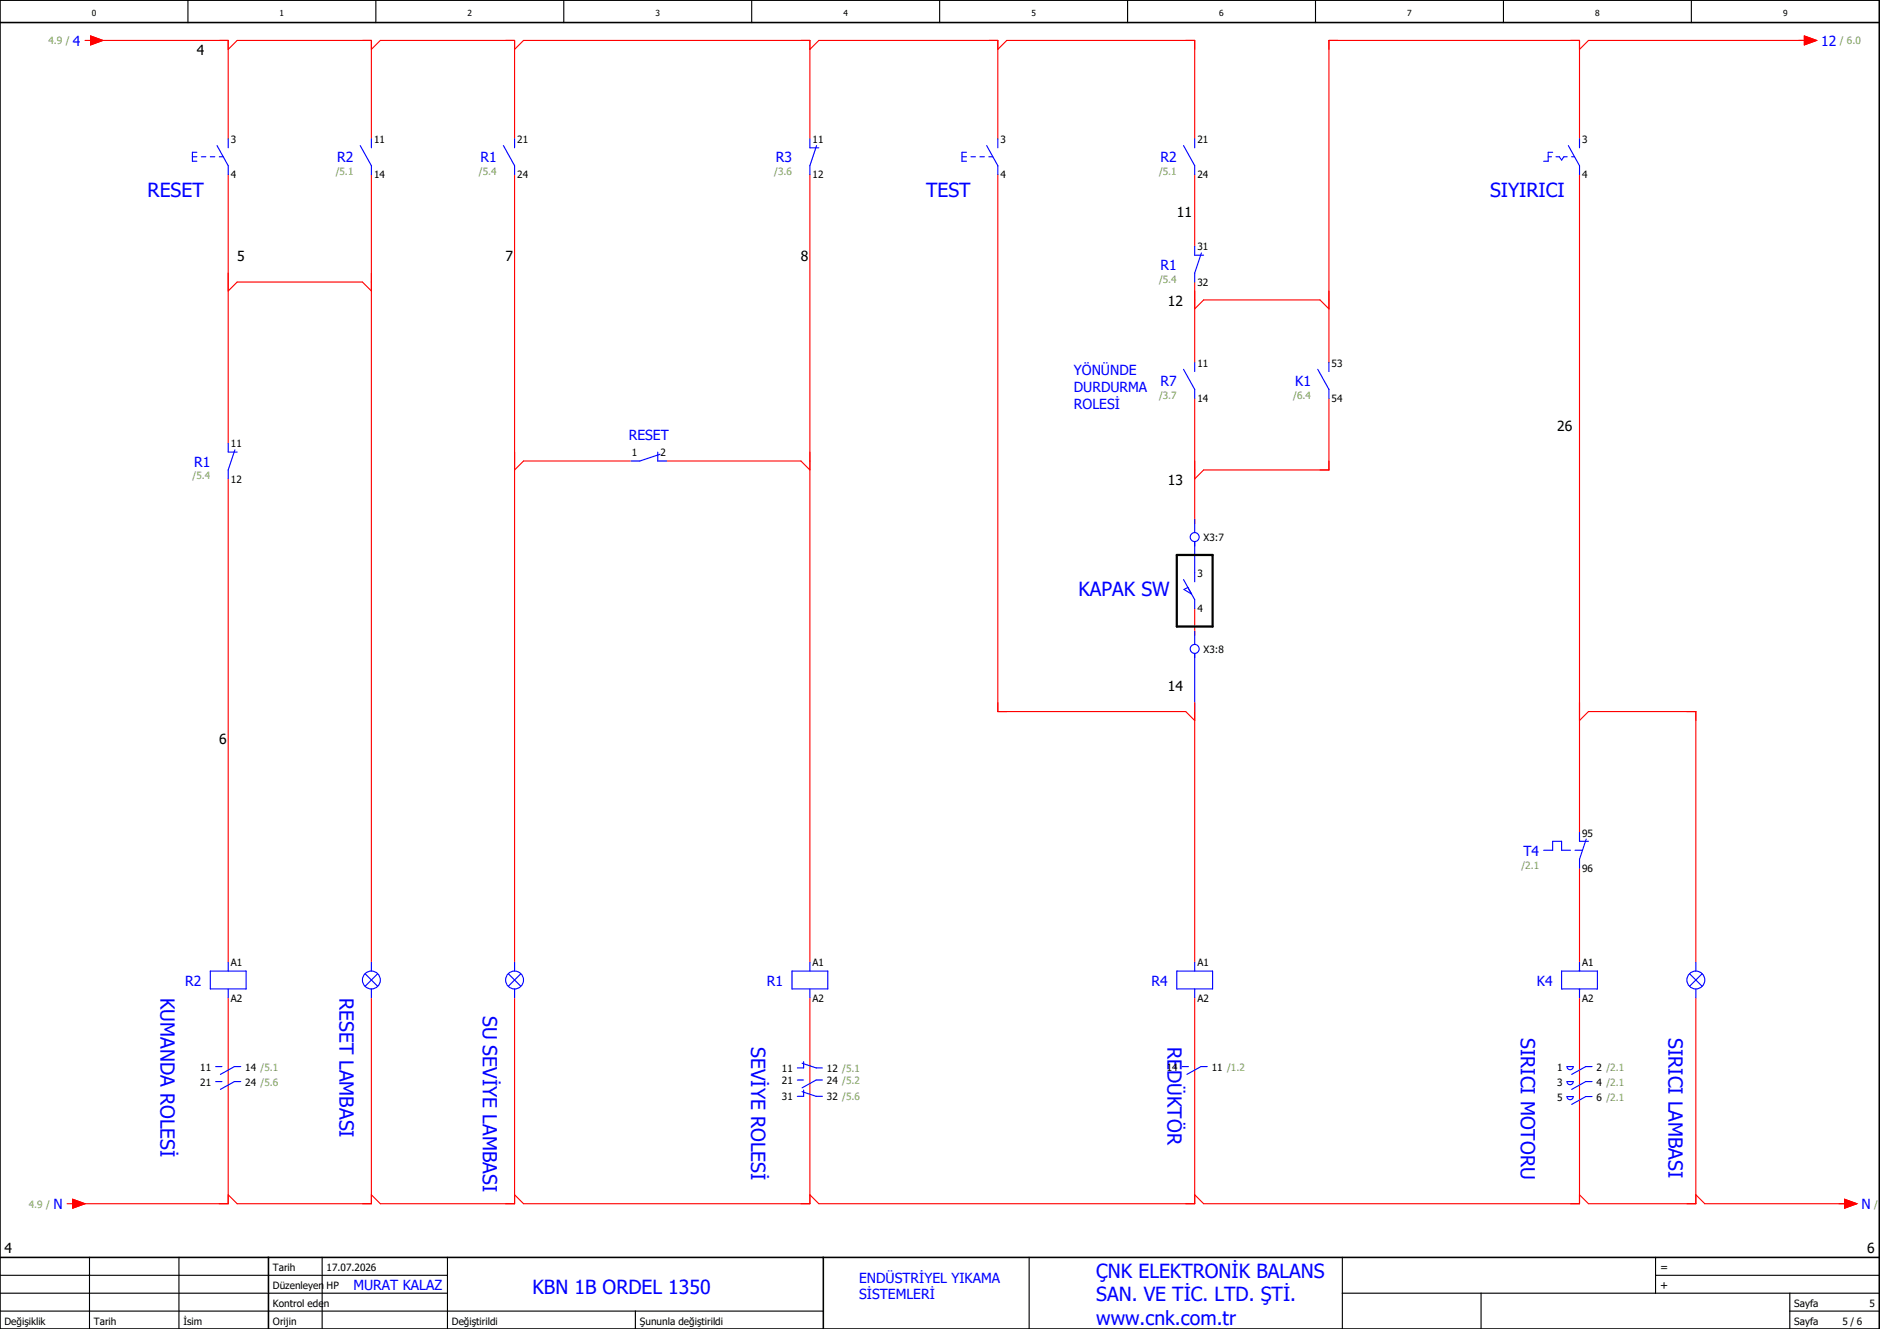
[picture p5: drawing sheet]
<svg xmlns="http://www.w3.org/2000/svg" width="420mm" height="297mm" viewBox="0 0 420 297" stroke-linecap="round" stroke-linejoin="round" font-family="sans-serif">
<g fill="none" stroke="#000" stroke-width=".25">
<path d="M42 0v5M84 0v5M126 0v5M168 0v5M210 0v5M252 0v5M294 0v5M336 0v5M378 0v5M0 293h184M0 289h100M0 285h100"/>
<path d="M20 281v16M40 281v16M72 281v16M100 281v16M142 293v4M230 281v16M300 289h120M300 281v16M331 289v8M370 285h50M370 281v8M400 293h20"/>
<path d="M400 289v8"/>
</g>
<path d="M0 5h420M0 0h420v297h-420zM0 281h420M60 281v16M184 281v16" fill="none" stroke="#000" stroke-width=".35"/>
<g fill="none" stroke="#f00" stroke-width=".25">
<path d="M19 9h1.3M20.3 8l2.7 1-2.7 1zM21 9h30v22M51 11l2-2h30v22M83 11l2-2h30v22M115 11l2-2h64v22M181 11l2-2h40v22M223 11l2-2h42v22M403.2 8l2.8 1-2.8 1zM404 9h-49l-2 2M51 39v60M83 39v176"/>
<path d="M115 39v176M181 39v176M223 39v120h42l2 2M267 39v16M353 31v-22h-56v72M353 39v147M51 65l2-2h28l2 2M267 63v18M267 69l2-2h26l2 2M267 89v28M297 89v16h-28l-2 2M51 107v108"/>
<path d="M141 103h-24l-2 2M149 103h30l2 2M267 136v6M267 157v58M353 161l2-2h24v56M353 194v21M51 223v46h-34M83 223v46h-30l-2-2M115 223v46h-30l-2-2M181 223v46h-64l-2-2M267 223v46h-84l-2-2M353 223v46h-84l-2-2"/>
<path d="M379 223v46h-24l-2-2M15 269h1.3M16.3 268l2.7 1-2.7 1zM379 267l2 2h32M412.2 268l2.8 1-2.8 1z"/>
</g>
<g fill="none" stroke="#00f" stroke-width=".25">
<path d="M43 35h1M44 34h-1v2h1M45 35h1M47 35h1M48.5 32.5l2.5 4.5v2M49 35h.9M51 31v2M80.5 32.5l2.5 4.5v2M83 31v2M112.5 32.5l2.5 4.5v2M115 31v2M181 31v2h2"/>
<path d="M182.5 32.5l-1.5 4.5v2M215 35h1M216 34h-1v2h1M217 35h1M219 35h1M220.5 32.5l2.5 4.5v2M221 35h.9M223 31v2M264.5 32.5l2.5 4.5v2M267 31v2M346 35h.7M347 34h-1v2h-1"/>
<path d="M347.7 35h.8l.5 .8 .5-.8h.8M350.5 32.5l2.5 4.5v2M351.2 35h.7M353 31v2M267 55v2h2M268.5 56.5l-1.5 4.5v2M51 99v2h2M264.5 82.5l2.5 4.5v2M267 81v2M294.5 82.5l2.5 4.5v2M297 81v2M52.5 100.5l-1.5 4.5v2"/>
<path d="M147 101v2h2M147.5 101.5l-4.5 1.5h-2M267 116v3M264.5 129.5l2.5 4.5v2M265.5 131.3l-.9 .5 1.7 1M267 121v9M267 141v3M267 146v13M345 190h2v-2h2v2h2M352 190h1.6M353 186v2h2M354.5 187.5l-1.5 4.5v2"/>
<path d="M47 217h8v4h-8zM51 215v2M81.6 217.6l2.8 2.8M83 215v2M84.4 217.6l-2.8 2.8M113.6 217.6l2.8 2.8M115 215v2M116.4 217.6l-2.8 2.8M177 217h8v4h-8zM181 215v2M263 217h8v4h-8zM267 215v2"/>
<path d="M349 217h8v4h-8zM353 215v2M377.6 217.6l2.8 2.8M379 215v2M380.4 217.6l-2.8 2.8M48.2 238.4h1.4M51 221v2M53.8 238.4h-1.4l-3.1 1.7M83 221v2M115 221v2M179.3 237.6l3.1 1.1h1.4M179.6 237.3v1.4h-1.4"/>
<path d="M181 221v2M264.2 238.4h1.4M267 221v2M269.8 238.4h-1.4l-3.1 1.7M350.2 238.4h1.4a.7 .7 0 0 1-.7 .7 .7 .7 0 0 1-.7-.7zM353 221v2M355.8 238.4h-1.4l-3.1 1.7M379 221v2M48.2 241.7h1.4M53.8 241.7h-1.4l-3.1 1.8M178.2 241.4h1.4M179.3 244l3.1 1h1.4"/>
<path d="M179.6 243.6v1.4h-1.4M183.8 241.4h-1.4l-3.1 1.7M350.2 241.7h1.4a.7 .7 0 0 1-.7 .7 .7 .7 0 0 1-.7-.7zM350.2 245.1h1.4a.7 .7 0 0 1-.7 .7 .7 .7 0 0 1-.7-.7zM355.8 241.7h-1.4l-3.1 1.8M355.8 245.1h-1.4l-3.1 1.7"/>
<circle cx="267" cy="120" r="1"/>
<circle cx="267" cy="145" r="1"/>
<circle cx="83" cy="219" r="2"/>
<circle cx="115" cy="219" r="2"/>
<circle cx="379" cy="219" r="2"/>
</g>
<path d="M263 124h8v16h-8z" fill="none" stroke="#000" stroke-width=".5"/>
<g fill="#f00" stroke="#f00" stroke-width=".22">
<path d="M16.3 268l2.7 1-2.7 1z"/>
<path d="M412.2 268l2.8 1-2.8 1z"/>
<path d="M20.3 8l2.7 1-2.7 1z"/>
<path d="M403.2 8l2.8 1-2.8 1z"/>
</g>
<g font-size="4.3" fill="#00f">
<text x="33" y="44.1">RESET</text>
<text x="207" y="44.1">TEST</text>
<text x="333" y="44.1">SIYIRICI</text>
<text x="241" y="133.1">KAPAK SW</text>
<text x="35.9" y="223" transform="rotate(90 35.9 223)">KUMANDA ROLESİ</text>
<text x="75.9" y="223" transform="rotate(90 75.9 223)">RESET LAMBASI</text>
<text x="107.9" y="227" transform="rotate(90 107.9 227)">SU SEVİYE LAMBASI</text>
<text x="339.9" y="232" transform="rotate(90 339.9 232)">SIRICI MOTORU</text>
<text x="372.9" y="232" transform="rotate(90 372.9 232)">SIRICI LAMBASI</text>
<text x="167.9" y="234" transform="rotate(90 167.9 234)">SEVİYE ROLESİ</text>
<text x="260.9" y="234" transform="rotate(90 260.9 234)">REDÜKTÖR</text>
<text x="245" y="285.6">ÇNK ELEKTRONİK BALANS</text>
<text x="119" y="289.1">KBN 1B ORDEL 1350</text>
<text x="245" y="290.9">SAN. VE TİC. LTD. ŞTİ.</text>
<text x="245" y="296.1">www.cnk.com.tr</text>
</g>
<g font-size="3.1" fill="#00f">
<text x="16.3" y="10.3">4</text>
<text x="407" y="10.3">12</text>
<text x="75.4" y="36.3">R2</text>
<text x="107.4" y="36.3">R1</text>
<text x="173.4" y="36.3">R3</text>
<text x="259.4" y="36.3">R2</text>
<text x="259.4" y="60.3">R1</text>
<text x="240" y="83.9">YÖNÜNDE</text>
<text x="240" y="87.6">DURDURMA</text>
<text x="259.4" y="86.3">R7</text>
<text x="289.5" y="86.3">K1</text>
<text x="240" y="91.4">ROLESİ</text>
<text x="140.5" y="98.4">RESET</text>
<text x="43.4" y="104.3">R1</text>
<text x="340.5" y="191.3">T4</text>
<text x="41.4" y="220.3">R2</text>
<text x="171.4" y="220.3">R1</text>
<text x="257.4" y="220.3">R4</text>
<text x="343.5" y="220.3">K4</text>
<text x="11.9" y="270.3">N</text>
<text x="416" y="270.3">N</text>
<text x="192" y="286.6">ENDÜSTRİYEL YIKAMA</text>
<text x="79" y="288.4">MURAT KALAZ</text>
<text x="192" y="290.4">SİSTEMLERİ</text>
</g>
<g font-size="3.1">
<text x="44" y="12.4">4</text>
<text x="263" y="48.4">11</text>
<text x="53" y="58.4">5</text>
<text x="113" y="58.4">7</text>
<text x="179" y="58.4">8</text>
<text x="261" y="68.4">12</text>
<text x="348" y="96.4">26</text>
<text x="261" y="108.4">13</text>
<text x="261" y="154.4">14</text>
<text x="49" y="166.4">6</text>
<text x="1" y="280">4</text>
<text x="417.3" y="280">6</text>
</g>
<g font-size="2.5">
<text x="371" y="284">=</text>
<text x="371" y="288">+</text>
</g>
<g font-size="2.2" fill="#7ca552">
<text x="10.8" y="9.9">4.9 /</text>
<text x="411.1" y="9.9">/ 6.0</text>
<text x="75" y="39.2">/5.1</text>
<text x="107" y="39.2">/5.4</text>
<text x="173" y="39.2">/3.6</text>
<text x="259" y="39.2">/5.1</text>
<text x="259" y="63.2">/5.4</text>
<text x="259" y="89.2">/3.7</text>
<text x="289" y="89.2">/6.4</text>
<text x="43" y="107.2">/5.4</text>
<text x="340" y="194.2">/2.1</text>
<text x="6.4" y="269.9">4.9 /</text>
<text x="418.8" y="269.9">/</text>
</g>
<g font-size="2.2">
<text x="51.6" y="32">3</text>
<text x="83.6" y="32">11</text>
<text x="115.6" y="32">21</text>
<text x="181.6" y="32">11</text>
<text x="223.6" y="32">3</text>
<text x="267.6" y="32">21</text>
<text x="353.6" y="32">3</text>
<text x="51.6" y="39.9">4</text>
<text x="83.6" y="39.9">14</text>
<text x="115.6" y="39.9">24</text>
<text x="181.6" y="39.9">12</text>
<text x="223.6" y="39.9">4</text>
<text x="267.6" y="39.9">24</text>
<text x="353.6" y="39.9">4</text>
<text x="267.6" y="56">31</text>
<text x="267.6" y="63.9">32</text>
<text x="267.6" y="82">11</text>
<text x="297.6" y="82">53</text>
<text x="267.6" y="89.9">14</text>
<text x="297.6" y="89.9">54</text>
<text x="51.6" y="100">11</text>
<text x="141.2" y="102">1</text>
<text x="147.6" y="102">2</text>
<text x="51.6" y="107.9">12</text>
<text x="269" y="120.9">X3:7</text>
<text x="267.6" y="129">3</text>
<text x="267.6" y="136.9">4</text>
<text x="269" y="145.9">X3:8</text>
<text x="353.6" y="187">95</text>
<text x="353.6" y="194.9">96</text>
<text x="51.6" y="216">A1</text>
<text x="181.6" y="216">A1</text>
<text x="267.6" y="216">A1</text>
<text x="353.6" y="216">A1</text>
<text x="51.6" y="223.9">A2</text>
<text x="181.6" y="223.9">A2</text>
<text x="267.6" y="223.9">A2</text>
<text x="353.6" y="223.9">A2</text>
<text x="44.8" y="239.3">11</text>
<text x="54.8" y="239.3">14 /5.1</text>
<text x="174.8" y="239.6">11</text>
<text x="184.8" y="239.6">12 /5.1</text>
<text x="260.8" y="239.3">14</text>
<text x="270.8" y="239.3">11 /1.2</text>
<text x="348" y="239.3">1</text>
<text x="356.8" y="239.3">2 /2.1</text>
<text x="44.8" y="242.6">21</text>
<text x="54.8" y="242.6">24 /5.6</text>
<text x="174.8" y="242.3">21</text>
<text x="174.8" y="245.9">31</text>
<text x="184.8" y="242.3">24 /5.2</text>
<text x="184.8" y="245.9">32 /5.6</text>
<text x="348" y="242.6">3</text>
<text x="348" y="246">5</text>
<text x="356.8" y="242.6">4 /2.1</text>
<text x="356.8" y="246">6 /2.1</text>
<text x="61" y="284">Tarih</text>
<text x="73" y="284">17.07.2026</text>
<text x="61" y="288">Düzenleyen</text>
<text x="61" y="292">Kontrol eden</text>
<text x="73" y="288">HP</text>
<text x="401" y="292">Sayfa</text>
<text x="417.8" y="292">5</text>
<text x="1" y="296">Değişiklik</text>
<text x="21" y="296">Tarih</text>
<text x="41" y="296">İsim</text>
<text x="61" y="296">Orijin</text>
<text x="101" y="296">Değiştirildi</text>
<text x="143" y="296">Şununla değiştirildi</text>
<text x="401" y="296">Sayfa</text>
<text x="411.8" y="296">5 / 6</text>
</g>
<g font-size="1.9">
<text x="20.5" y="3.7">0</text>
<text x="62.5" y="3.7">1</text>
<text x="104.5" y="3.7">2</text>
<text x="146.5" y="3.7">3</text>
<text x="188.5" y="3.7">4</text>
<text x="230.5" y="3.7">5</text>
<text x="272.5" y="3.7">6</text>
<text x="314.5" y="3.7">7</text>
<text x="356.5" y="3.7">8</text>
<text x="398.5" y="3.7">9</text>
</g>
</svg>
